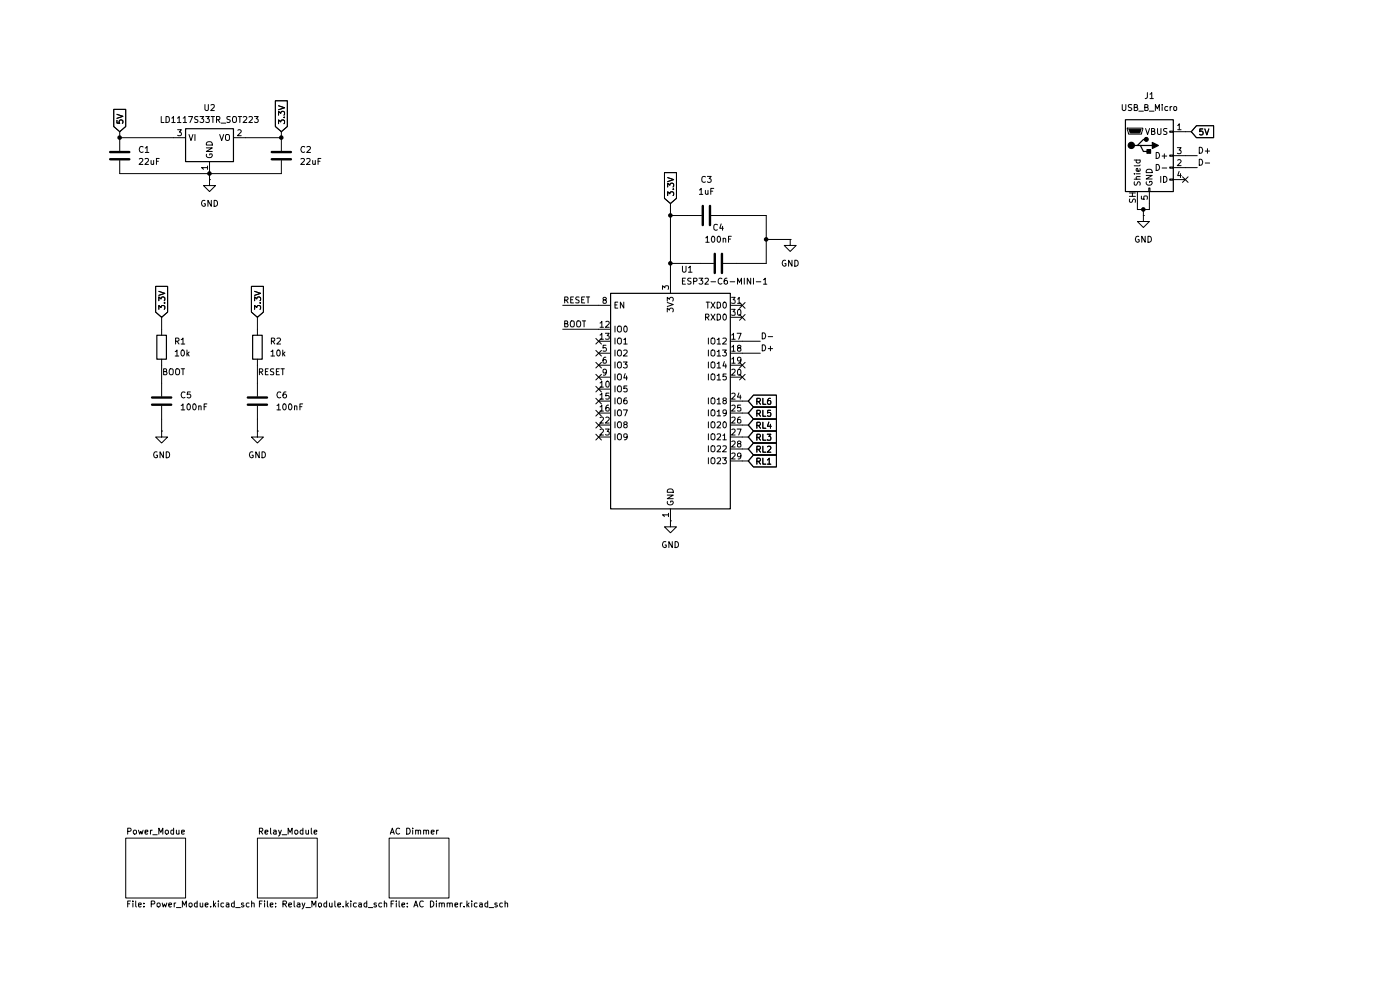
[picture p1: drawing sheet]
(kicad_sch
 (version 20260306)
 (generator "eeschema")
 (generator_version "10.0")
 (paper "A4")
 (title_block
  (title "Home-Automation")
  (date "2026-10-18")
  (rev "V.1.0")
  (company "Urja Core Systems Pvt Ltd")
  (comment 1 "Ketan Patil"))
 (lib_symbols
  (symbol "Connector:USB_B_Micro"
   (pin_names
    (offset 1.016)) (exclude_from_sim no) (in_bom yes) (on_board yes)
   (in_pos_files yes)
   (duplicate_pin_numbers_are_jumpers no)
   (property "Reference" "J" (at -5.08 11.43 0) (show_name no) (do_not_autoplace no) (effects (font (size 1.27 1.27)) (justify left)))
   (property "Value" "USB_B_Micro" (at -5.08 8.89 0) (show_name no) (do_not_autoplace no) (effects (font (size 1.27 1.27)) (justify left)))
   (property "Footprint" "" (at 3.81 -1.27 0) (show_name no) (do_not_autoplace no) (hide yes) (effects (font (size 1.27 1.27))))
   (property "Datasheet" "" (at 3.81 -1.27 0) (show_name no) (do_not_autoplace no) (hide yes) (effects (font (size 1.27 1.27))))
   (property "Description" "USB Micro Type B connector" (at 0 0 0) (show_name no) (do_not_autoplace no) (hide yes) (effects (font (size 1.27 1.27))))
   (symbol "USB_B_Micro_0_1"
    (rectangle (start -5.08 -7.62) (end 5.08 7.62) (stroke (width 0.254) (type default)) (fill (type background)))
    (polyline (pts (xy -4.699 5.842) (xy -4.699 5.588) (xy -4.445 4.826) (xy -4.445 4.572) (xy -1.651 4.572) (xy -1.651 4.826) (xy -1.397 5.588) (xy -1.397 5.842) (xy -4.699 5.842)) (stroke (width 0) (type default)) (fill (type none)))
    (polyline (pts (xy -4.318 5.588) (xy -1.778 5.588) (xy -2.032 4.826) (xy -4.064 4.826) (xy -4.318 5.588)) (stroke (width 0) (type default)) (fill (type outline)))
    (circle (center -3.81 2.159) (radius 0.635) (stroke (width 0.254) (type default)) (fill (type outline)))
    (polyline (pts (xy -3.175 2.159) (xy -2.54 2.159) (xy -1.27 3.429) (xy -0.635 3.429)) (stroke (width 0.254) (type default)) (fill (type none)))
    (polyline (pts (xy -2.54 2.159) (xy -1.905 2.159) (xy -1.27 0.889) (xy 0 0.889)) (stroke (width 0.254) (type default)) (fill (type none)))
    (polyline (pts (xy -1.905 2.159) (xy 0.635 2.159)) (stroke (width 0.254) (type default)) (fill (type none)))
    (circle (center -0.635 3.429) (radius 0.381) (stroke (width 0.254) (type default)) (fill (type outline)))
    (rectangle (start -0.127 -7.62) (end 0.127 -6.858) (stroke (width 0) (type default)) (fill (type none)))
    (rectangle (start 0.254 1.27) (end -0.508 0.508) (stroke (width 0.254) (type default)) (fill (type outline)))
    (polyline (pts (xy 0.635 2.794) (xy 0.635 1.524) (xy 1.905 2.159) (xy 0.635 2.794)) (stroke (width 0.254) (type default)) (fill (type outline)))
    (rectangle (start 5.08 4.953) (end 4.318 5.207) (stroke (width 0) (type default)) (fill (type none)))
    (rectangle (start 5.08 -0.127) (end 4.318 0.127) (stroke (width 0) (type default)) (fill (type none)))
    (rectangle (start 5.08 -2.667) (end 4.318 -2.413) (stroke (width 0) (type default)) (fill (type none)))
    (rectangle (start 5.08 -5.207) (end 4.318 -4.953) (stroke (width 0) (type default)) (fill (type none))))
   (symbol "USB_B_Micro_1_1"
    (pin power_out line (at 7.62 5.08 180) (length 2.54) (name "VBUS" (effects (font (size 1.27 1.27)))) (number "1" (effects (font (size 1.27 1.27)))))
    (pin bidirectional line (at 7.62 -2.54 180) (length 2.54) (name "D-" (effects (font (size 1.27 1.27)))) (number "2" (effects (font (size 1.27 1.27)))))
    (pin bidirectional line (at 7.62 0 180) (length 2.54) (name "D+" (effects (font (size 1.27 1.27)))) (number "3" (effects (font (size 1.27 1.27)))))
    (pin passive line (at 7.62 -5.08 180) (length 2.54) (name "ID" (effects (font (size 1.27 1.27)))) (number "4" (effects (font (size 1.27 1.27)))))
    (pin power_out line (at 0 -10.16 90) (length 2.54) (name "GND" (effects (font (size 1.27 1.27)))) (number "5" (effects (font (size 1.27 1.27)))))
    (pin passive line (at -2.54 -10.16 90) (length 2.54) (name "Shield" (effects (font (size 1.27 1.27)))) (number "SH" (effects (font (size 1.27 1.27))))))
   (embedded_fonts no))
  (symbol "Device:C"
   (pin_numbers (hide yes))
   (pin_names
    (offset 0.254)) (exclude_from_sim no) (in_bom yes) (on_board yes)
   (in_pos_files yes)
   (duplicate_pin_numbers_are_jumpers no)
   (property "Reference" "C" (at 0.635 2.54 0) (show_name no) (do_not_autoplace no) (effects (font (size 1.27 1.27)) (justify left)))
   (property "Value" "C" (at 0.635 -2.54 0) (show_name no) (do_not_autoplace no) (effects (font (size 1.27 1.27)) (justify left)))
   (property "Footprint" "" (at 0.9652 -3.81 0) (show_name no) (do_not_autoplace no) (hide yes) (effects (font (size 1.27 1.27))))
   (property "Datasheet" "" (at 0 0 0) (show_name no) (do_not_autoplace no) (hide yes) (effects (font (size 1.27 1.27))))
   (property "Description" "Unpolarized capacitor" (at 0 0 0) (show_name no) (do_not_autoplace no) (hide yes) (effects (font (size 1.27 1.27))))
   (symbol "C_0_1"
    (polyline (pts (xy -2.032 0.762) (xy 2.032 0.762)) (stroke (width 0.508) (type default)) (fill (type none)))
    (polyline (pts (xy -2.032 -0.762) (xy 2.032 -0.762)) (stroke (width 0.508) (type default)) (fill (type none))))
   (symbol "C_1_1"
    (pin passive line (at 0 3.81 270) (length 2.794) (name "" (effects (font (size 1.27 1.27)))) (number "1" (effects (font (size 1.27 1.27)))))
    (pin passive line (at 0 -3.81 90) (length 2.794) (name "" (effects (font (size 1.27 1.27)))) (number "2" (effects (font (size 1.27 1.27))))))
   (embedded_fonts no))
  (symbol "Device:R"
   (pin_numbers (hide yes))
   (pin_names
    (offset 0)) (exclude_from_sim no) (in_bom yes) (on_board yes)
   (in_pos_files yes)
   (duplicate_pin_numbers_are_jumpers no)
   (property "Reference" "R" (at 2.032 0 90) (show_name no) (do_not_autoplace no) (effects (font (size 1.27 1.27))))
   (property "Value" "R" (at 0 0 90) (show_name no) (do_not_autoplace no) (effects (font (size 1.27 1.27))))
   (property "Footprint" "" (at -1.778 0 90) (show_name no) (do_not_autoplace no) (hide yes) (effects (font (size 1.27 1.27))))
   (property "Datasheet" "" (at 0 0 0) (show_name no) (do_not_autoplace no) (hide yes) (effects (font (size 1.27 1.27))))
   (property "Description" "Resistor" (at 0 0 0) (show_name no) (do_not_autoplace no) (hide yes) (effects (font (size 1.27 1.27))))
   (symbol "R_0_1"
    (rectangle (start -1.016 -2.54) (end 1.016 2.54) (stroke (width 0.254) (type default)) (fill (type none))))
   (symbol "R_1_1"
    (pin passive line (at 0 3.81 270) (length 1.27) (name "" (effects (font (size 1.27 1.27)))) (number "1" (effects (font (size 1.27 1.27)))))
    (pin passive line (at 0 -3.81 90) (length 1.27) (name "" (effects (font (size 1.27 1.27)))) (number "2" (effects (font (size 1.27 1.27))))))
   (embedded_fonts no))
  (symbol "RF_Module:ESP32-C6-MINI-1" (exclude_from_sim no) (in_bom yes) (on_board yes)
   (in_pos_files yes)
   (duplicate_pin_numbers_are_jumpers no)
   (property "Reference" "U" (at -11.43 24.13 0) (show_name no) (do_not_autoplace no) (effects (font (size 1.27 1.27))))
   (property "Value" "ESP32-C6-MINI-1" (at 12.7 24.13 0) (show_name no) (do_not_autoplace no) (effects (font (size 1.27 1.27))))
   (property "Footprint" "RF_Module:ESP32-C6-MINI-1" (at 17.78 -25.4 0) (show_name no) (do_not_autoplace no) (hide yes) (effects (font (size 1.27 1.27))))
   (property "Datasheet" "https://www.espressif.com/sites/default/files/documentation/esp32-c6-mini-1_mini-1u_datasheet_en.pdf" (at 0 36.83 0) (show_name no) (do_not_autoplace no) (hide yes) (effects (font (size 1.27 1.27))))
   (property "Description" "RF Module, ESP32-C6 SoC, Wi-Fi 802.11b/g/n/ax, Bluetooth, BLE, Zigbee, Thread, 32-bit, 3.3V, SMD, onboard antenna" (at 0 39.37 0) (show_name no) (do_not_autoplace no) (hide yes) (effects (font (size 1.27 1.27))))
   (symbol "ESP32-C6-MINI-1_0_1"
    (rectangle (start -12.7 22.86) (end 12.7 -22.86) (stroke (width 0.254) (type default)) (fill (type background))))
   (symbol "ESP32-C6-MINI-1_1_1"
    (pin power_in line (at 0 -25.4 90) (length 2.54) (name "GND" (effects (font (size 1.27 1.27)))) (number "1" (effects (font (size 1.27 1.27)))))
    (pin passive line (at 0 -25.4 90) (length 2.54) (hide yes) (name "GND" (effects (font (size 1.27 1.27)))) (number "2" (effects (font (size 1.27 1.27)))))
    (pin power_in line (at 0 25.4 270) (length 2.54) (name "3V3" (effects (font (size 1.27 1.27)))) (number "3" (effects (font (size 1.27 1.27)))))
    (pin no_connect line (at 12.7 -15.24 180) (length 2.54) (hide yes) (name "NC" (effects (font (size 1.27 1.27)))) (number "4" (effects (font (size 1.27 1.27)))))
    (pin bidirectional line (at -15.24 10.16 0) (length 2.54) (name "IO2" (effects (font (size 1.27 1.27)))) (number "5" (effects (font (size 1.27 1.27)))))
    (pin bidirectional line (at -15.24 7.62 0) (length 2.54) (name "IO3" (effects (font (size 1.27 1.27)))) (number "6" (effects (font (size 1.27 1.27)))))
    (pin no_connect line (at 12.7 -17.78 180) (length 2.54) (hide yes) (name "NC" (effects (font (size 1.27 1.27)))) (number "7" (effects (font (size 1.27 1.27)))))
    (pin input line (at -15.24 20.32 0) (length 2.54) (name "EN" (effects (font (size 1.27 1.27)))) (number "8" (effects (font (size 1.27 1.27)))))
    (pin bidirectional line (at -15.24 5.08 0) (length 2.54) (name "IO4" (effects (font (size 1.27 1.27)))) (number "9" (effects (font (size 1.27 1.27)))))
    (pin bidirectional line (at -15.24 2.54 0) (length 2.54) (name "IO5" (effects (font (size 1.27 1.27)))) (number "10" (effects (font (size 1.27 1.27)))))
    (pin passive line (at 0 -25.4 90) (length 2.54) (hide yes) (name "GND" (effects (font (size 1.27 1.27)))) (number "11" (effects (font (size 1.27 1.27)))))
    (pin bidirectional line (at -15.24 15.24 0) (length 2.54) (name "IO0" (effects (font (size 1.27 1.27)))) (number "12" (effects (font (size 1.27 1.27)))))
    (pin bidirectional line (at -15.24 12.7 0) (length 2.54) (name "IO1" (effects (font (size 1.27 1.27)))) (number "13" (effects (font (size 1.27 1.27)))))
    (pin passive line (at 0 -25.4 90) (length 2.54) (hide yes) (name "GND" (effects (font (size 1.27 1.27)))) (number "14" (effects (font (size 1.27 1.27)))))
    (pin bidirectional line (at -15.24 0 0) (length 2.54) (name "IO6" (effects (font (size 1.27 1.27)))) (number "15" (effects (font (size 1.27 1.27)))))
    (pin bidirectional line (at -15.24 -2.54 0) (length 2.54) (name "IO7" (effects (font (size 1.27 1.27)))) (number "16" (effects (font (size 1.27 1.27)))))
    (pin bidirectional line (at 15.24 12.7 180) (length 2.54) (name "IO12" (effects (font (size 1.27 1.27)))) (number "17" (effects (font (size 1.27 1.27)))))
    (pin bidirectional line (at 15.24 10.16 180) (length 2.54) (name "IO13" (effects (font (size 1.27 1.27)))) (number "18" (effects (font (size 1.27 1.27)))))
    (pin bidirectional line (at 15.24 7.62 180) (length 2.54) (name "IO14" (effects (font (size 1.27 1.27)))) (number "19" (effects (font (size 1.27 1.27)))))
    (pin bidirectional line (at 15.24 5.08 180) (length 2.54) (name "IO15" (effects (font (size 1.27 1.27)))) (number "20" (effects (font (size 1.27 1.27)))))
    (pin no_connect line (at 12.7 -20.32 180) (length 2.54) (hide yes) (name "NC" (effects (font (size 1.27 1.27)))) (number "21" (effects (font (size 1.27 1.27)))))
    (pin bidirectional line (at -15.24 -5.08 0) (length 2.54) (name "IO8" (effects (font (size 1.27 1.27)))) (number "22" (effects (font (size 1.27 1.27)))))
    (pin bidirectional line (at -15.24 -7.62 0) (length 2.54) (name "IO9" (effects (font (size 1.27 1.27)))) (number "23" (effects (font (size 1.27 1.27)))))
    (pin bidirectional line (at 15.24 0 180) (length 2.54) (name "IO18" (effects (font (size 1.27 1.27)))) (number "24" (effects (font (size 1.27 1.27)))))
    (pin bidirectional line (at 15.24 -2.54 180) (length 2.54) (name "IO19" (effects (font (size 1.27 1.27)))) (number "25" (effects (font (size 1.27 1.27)))))
    (pin bidirectional line (at 15.24 -5.08 180) (length 2.54) (name "IO20" (effects (font (size 1.27 1.27)))) (number "26" (effects (font (size 1.27 1.27)))))
    (pin bidirectional line (at 15.24 -7.62 180) (length 2.54) (name "IO21" (effects (font (size 1.27 1.27)))) (number "27" (effects (font (size 1.27 1.27)))))
    (pin bidirectional line (at 15.24 -10.16 180) (length 2.54) (name "IO22" (effects (font (size 1.27 1.27)))) (number "28" (effects (font (size 1.27 1.27)))))
    (pin bidirectional line (at 15.24 -12.7 180) (length 2.54) (name "IO23" (effects (font (size 1.27 1.27)))) (number "29" (effects (font (size 1.27 1.27)))))
    (pin bidirectional line (at 15.24 17.78 180) (length 2.54) (name "RXD0" (effects (font (size 1.27 1.27)))) (number "30" (effects (font (size 1.27 1.27)))))
    (pin bidirectional line (at 15.24 20.32 180) (length 2.54) (name "TXD0" (effects (font (size 1.27 1.27)))) (number "31" (effects (font (size 1.27 1.27)))))
    (pin no_connect line (at -12.7 -12.7 0) (length 2.54) (hide yes) (name "NC" (effects (font (size 1.27 1.27)))) (number "32" (effects (font (size 1.27 1.27)))))
    (pin no_connect line (at -12.7 -15.24 0) (length 2.54) (hide yes) (name "NC" (effects (font (size 1.27 1.27)))) (number "33" (effects (font (size 1.27 1.27)))))
    (pin no_connect line (at -12.7 -17.78 0) (length 2.54) (hide yes) (name "NC" (effects (font (size 1.27 1.27)))) (number "34" (effects (font (size 1.27 1.27)))))
    (pin no_connect line (at -12.7 -20.32 0) (length 2.54) (hide yes) (name "NC" (effects (font (size 1.27 1.27)))) (number "35" (effects (font (size 1.27 1.27)))))
    (pin passive line (at 0 -25.4 90) (length 2.54) (hide yes) (name "GND" (effects (font (size 1.27 1.27)))) (number "36" (effects (font (size 1.27 1.27)))))
    (pin passive line (at 0 -25.4 90) (length 2.54) (hide yes) (name "GND" (effects (font (size 1.27 1.27)))) (number "37" (effects (font (size 1.27 1.27)))))
    (pin passive line (at 0 -25.4 90) (length 2.54) (hide yes) (name "GND" (effects (font (size 1.27 1.27)))) (number "38" (effects (font (size 1.27 1.27)))))
    (pin passive line (at 0 -25.4 90) (length 2.54) (hide yes) (name "GND" (effects (font (size 1.27 1.27)))) (number "39" (effects (font (size 1.27 1.27)))))
    (pin passive line (at 0 -25.4 90) (length 2.54) (hide yes) (name "GND" (effects (font (size 1.27 1.27)))) (number "40" (effects (font (size 1.27 1.27)))))
    (pin passive line (at 0 -25.4 90) (length 2.54) (hide yes) (name "GND" (effects (font (size 1.27 1.27)))) (number "41" (effects (font (size 1.27 1.27)))))
    (pin passive line (at 0 -25.4 90) (length 2.54) (hide yes) (name "GND" (effects (font (size 1.27 1.27)))) (number "42" (effects (font (size 1.27 1.27)))))
    (pin passive line (at 0 -25.4 90) (length 2.54) (hide yes) (name "GND" (effects (font (size 1.27 1.27)))) (number "43" (effects (font (size 1.27 1.27)))))
    (pin passive line (at 0 -25.4 90) (length 2.54) (hide yes) (name "GND" (effects (font (size 1.27 1.27)))) (number "44" (effects (font (size 1.27 1.27)))))
    (pin passive line (at 0 -25.4 90) (length 2.54) (hide yes) (name "GND" (effects (font (size 1.27 1.27)))) (number "45" (effects (font (size 1.27 1.27)))))
    (pin passive line (at 0 -25.4 90) (length 2.54) (hide yes) (name "GND" (effects (font (size 1.27 1.27)))) (number "46" (effects (font (size 1.27 1.27)))))
    (pin passive line (at 0 -25.4 90) (length 2.54) (hide yes) (name "GND" (effects (font (size 1.27 1.27)))) (number "47" (effects (font (size 1.27 1.27)))))
    (pin passive line (at 0 -25.4 90) (length 2.54) (hide yes) (name "GND" (effects (font (size 1.27 1.27)))) (number "48" (effects (font (size 1.27 1.27)))))
    (pin passive line (at 0 -25.4 90) (length 2.54) (hide yes) (name "GND" (effects (font (size 1.27 1.27)))) (number "49" (effects (font (size 1.27 1.27)))))
    (pin passive line (at 0 -25.4 90) (length 2.54) (hide yes) (name "GND" (effects (font (size 1.27 1.27)))) (number "50" (effects (font (size 1.27 1.27)))))
    (pin passive line (at 0 -25.4 90) (length 2.54) (hide yes) (name "GND" (effects (font (size 1.27 1.27)))) (number "51" (effects (font (size 1.27 1.27)))))
    (pin passive line (at 0 -25.4 90) (length 2.54) (hide yes) (name "GND" (effects (font (size 1.27 1.27)))) (number "52" (effects (font (size 1.27 1.27)))))
    (pin passive line (at 0 -25.4 90) (length 2.54) (hide yes) (name "GND" (effects (font (size 1.27 1.27)))) (number "53" (effects (font (size 1.27 1.27))))))
   (embedded_fonts no))
  (symbol "Regulator_Linear:LD1117S33TR_SOT223" (exclude_from_sim no) (in_bom yes) (on_board yes)
   (in_pos_files yes)
   (duplicate_pin_numbers_are_jumpers no)
   (property "Reference" "U" (at -3.81 3.175 0) (show_name no) (do_not_autoplace no) (effects (font (size 1.27 1.27))))
   (property "Value" "LD1117S33TR_SOT223" (at 0 3.175 0) (show_name no) (do_not_autoplace no) (effects (font (size 1.27 1.27)) (justify left)))
   (property "Footprint" "Package_TO_SOT_SMD:SOT-223-3_TabPin2" (at 0 5.08 0) (show_name no) (do_not_autoplace no) (hide yes) (effects (font (size 1.27 1.27))))
   (property "Datasheet" "http://www.st.com/st-web-ui/static/active/en/resource/technical/document/datasheet/CD00000544.pdf" (at 2.54 -6.35 0) (show_name no) (do_not_autoplace no) (hide yes) (effects (font (size 1.27 1.27))))
   (property "Description" "800mA Fixed Low Drop Positive Voltage Regulator, Fixed Output 3.3V, SOT-223" (at 0 0 0) (show_name no) (do_not_autoplace no) (hide yes) (effects (font (size 1.27 1.27))))
   (symbol "LD1117S33TR_SOT223_0_1"
    (rectangle (start -5.08 -5.08) (end 5.08 1.905) (stroke (width 0.254) (type default)) (fill (type background))))
   (symbol "LD1117S33TR_SOT223_1_1"
    (pin power_in line (at 0 -7.62 90) (length 2.54) (name "GND" (effects (font (size 1.27 1.27)))) (number "1" (effects (font (size 1.27 1.27)))))
    (pin power_out line (at 7.62 0 180) (length 2.54) (name "VO" (effects (font (size 1.27 1.27)))) (number "2" (effects (font (size 1.27 1.27)))))
    (pin power_in line (at -7.62 0 0) (length 2.54) (name "VI" (effects (font (size 1.27 1.27)))) (number "3" (effects (font (size 1.27 1.27))))))
   (embedded_fonts no))
  (symbol "power:GND"
   (power global)
   (pin_numbers (hide yes))
   (pin_names
    (offset 0) (hide yes)) (exclude_from_sim no) (in_bom yes) (on_board yes)
   (in_pos_files yes)
   (duplicate_pin_numbers_are_jumpers no)
   (property "Reference" "#PWR" (at 0 -6.35 0) (show_name no) (do_not_autoplace no) (hide yes) (effects (font (size 1.27 1.27))))
   (property "Value" "GND" (at 0 -3.81 0) (show_name no) (do_not_autoplace no) (effects (font (size 1.27 1.27))))
   (property "Footprint" "" (at 0 0 0) (show_name no) (do_not_autoplace no) (hide yes) (effects (font (size 1.27 1.27))))
   (property "Datasheet" "" (at 0 0 0) (show_name no) (do_not_autoplace no) (hide yes) (effects (font (size 1.27 1.27))))
   (property "Description" "Power symbol creates a global label with name \"GND\" , ground" (at 0 0 0) (show_name no) (do_not_autoplace no) (hide yes) (effects (font (size 1.27 1.27))))
   (symbol "GND_0_1"
    (polyline (pts (xy 0 0) (xy 0 -1.27) (xy 1.27 -1.27) (xy 0 -2.54) (xy -1.27 -1.27) (xy 0 -1.27)) (stroke (width 0) (type default)) (fill (type none))))
   (symbol "GND_1_1"
    (pin power_in line (at 0 0 270) (length 0) (name "" (effects (font (size 1.27 1.27)))) (number "1" (effects (font (size 1.27 1.27))))))
   (embedded_fonts no)))
 (junction
  (at 162.56 50.8)
  (diameter 0)
  (color 0 0 0 0))
 (junction
  (at 242.57 44.45)
  (diameter 0)
  (color 0 0 0 0))
 (junction
  (at 44.45 36.83)
  (diameter 0)
  (color 0 0 0 0))
 (junction
  (at 142.24 55.88)
  (diameter 0)
  (color 0 0 0 0))
 (junction
  (at 142.24 45.72)
  (diameter 0)
  (color 0 0 0 0))
 (junction
  (at 25.4 29.21)
  (diameter 0)
  (color 0 0 0 0))
 (junction
  (at 59.69 29.21)
  (diameter 0)
  (color 0 0 0 0))
 (no_connect
  (at 127 92.71))
 (no_connect
  (at 127 72.39))
 (no_connect
  (at 127 85.09))
 (no_connect
  (at 127 82.55))
 (no_connect
  (at 251.46 38.1))
 (no_connect
  (at 157.48 77.47))
 (no_connect
  (at 127 74.93))
 (no_connect
  (at 127 80.01))
 (no_connect
  (at 127 90.17))
 (no_connect
  (at 157.48 80.01))
 (no_connect
  (at 157.48 67.31))
 (no_connect
  (at 127 87.63))
 (no_connect
  (at 157.48 64.77))
 (no_connect
  (at 127 77.47))
 (wire
  (pts (xy 162.56 50.8) (xy 162.56 55.88))
  (stroke (width 0) (type default)))
 (wire
  (pts (xy 242.57 44.45) (xy 243.84 44.45))
  (stroke (width 0) (type default)))
 (wire
  (pts (xy 54.61 67.31) (xy 54.61 69.85))
  (stroke (width 0) (type default)))
 (wire
  (pts (xy 162.56 45.72) (xy 162.56 50.8))
  (stroke (width 0) (type default)))
 (wire
  (pts (xy 157.48 85.09) (xy 158.75 85.09))
  (stroke (width 0) (type default)))
 (wire
  (pts (xy 34.29 88.9) (xy 34.29 91.44))
  (stroke (width 0) (type default)))
 (wire
  (pts (xy 25.4 36.83) (xy 44.45 36.83))
  (stroke (width 0) (type default)))
 (wire
  (pts (xy 241.3 43.18) (xy 241.3 44.45))
  (stroke (width 0) (type default)))
 (wire
  (pts (xy 142.24 45.72) (xy 142.24 55.88))
  (stroke (width 0) (type default)))
 (wire
  (pts (xy 157.48 95.25) (xy 158.75 95.25))
  (stroke (width 0) (type default)))
 (wire
  (pts (xy 59.69 27.94) (xy 59.69 29.21))
  (stroke (width 0) (type default)))
 (wire
  (pts (xy 157.48 72.39) (xy 161.29 72.39))
  (stroke (width 0) (type default)))
 (wire
  (pts (xy 52.07 29.21) (xy 59.69 29.21))
  (stroke (width 0) (type default)))
 (wire
  (pts (xy 157.48 74.93) (xy 161.29 74.93))
  (stroke (width 0) (type default)))
 (wire
  (pts (xy 156.21 55.88) (xy 162.56 55.88))
  (stroke (width 0) (type default)))
 (wire
  (pts (xy 242.57 44.45) (xy 242.57 45.72))
  (stroke (width 0) (type default)))
 (wire
  (pts (xy 142.24 45.72) (xy 146.05 45.72))
  (stroke (width 0) (type default)))
 (wire
  (pts (xy 251.46 27.94) (xy 252.73 27.94))
  (stroke (width 0) (type default)))
 (wire
  (pts (xy 157.48 97.79) (xy 158.75 97.79))
  (stroke (width 0) (type default)))
 (wire
  (pts (xy 142.24 43.18) (xy 142.24 45.72))
  (stroke (width 0) (type default)))
 (wire
  (pts (xy 153.67 45.72) (xy 162.56 45.72))
  (stroke (width 0) (type default)))
 (wire
  (pts (xy 157.48 90.17) (xy 158.75 90.17))
  (stroke (width 0) (type default)))
 (wire
  (pts (xy 157.48 87.63) (xy 158.75 87.63))
  (stroke (width 0) (type default)))
 (wire
  (pts (xy 251.46 33.02) (xy 254 33.02))
  (stroke (width 0) (type default)))
 (wire
  (pts (xy 142.24 55.88) (xy 148.59 55.88))
  (stroke (width 0) (type default)))
 (wire
  (pts (xy 54.61 88.9) (xy 54.61 91.44))
  (stroke (width 0) (type default)))
 (wire
  (pts (xy 34.29 77.47) (xy 34.29 81.28))
  (stroke (width 0) (type default)))
 (wire
  (pts (xy 157.48 92.71) (xy 158.75 92.71))
  (stroke (width 0) (type default)))
 (wire
  (pts (xy 25.4 29.21) (xy 36.83 29.21))
  (stroke (width 0) (type default)))
 (wire
  (pts (xy 243.84 44.45) (xy 243.84 43.18))
  (stroke (width 0) (type default)))
 (wire
  (pts (xy 119.38 64.77) (xy 127 64.77))
  (stroke (width 0) (type default)))
 (wire
  (pts (xy 251.46 35.56) (xy 254 35.56))
  (stroke (width 0) (type default)))
 (wire
  (pts (xy 142.24 55.88) (xy 142.24 59.69))
  (stroke (width 0) (type default)))
 (wire
  (pts (xy 34.29 67.31) (xy 34.29 69.85))
  (stroke (width 0) (type default)))
 (wire
  (pts (xy 44.45 36.83) (xy 59.69 36.83))
  (stroke (width 0) (type default)))
 (wire
  (pts (xy 25.4 27.94) (xy 25.4 29.21))
  (stroke (width 0) (type default)))
 (wire
  (pts (xy 241.3 44.45) (xy 242.57 44.45))
  (stroke (width 0) (type default)))
 (wire
  (pts (xy 54.61 77.47) (xy 54.61 81.28))
  (stroke (width 0) (type default)))
 (wire
  (pts (xy 44.45 36.83) (xy 44.45 38.1))
  (stroke (width 0) (type default)))
 (wire
  (pts (xy 162.56 50.8) (xy 167.64 50.8))
  (stroke (width 0) (type default)))
 (wire
  (pts (xy 119.38 69.85) (xy 127 69.85))
  (stroke (width 0) (type default)))
 (label "RESET"
  (at 119.38 64.77 0)
  (effects (font (size 1.27 1.27)) (justify left bottom)))
 (label "D+"
  (at 254 33.02 0)
  (effects (font (size 1.27 1.27)) (justify left bottom)))
 (label "BOOT"
  (at 34.29 80.01 0)
  (effects (font (size 1.27 1.27)) (justify left bottom)))
 (label "D-"
  (at 161.29 72.39 0)
  (effects (font (size 1.27 1.27)) (justify left bottom)))
 (label "RESET"
  (at 54.61 80.01 0)
  (effects (font (size 1.27 1.27)) (justify left bottom)))
 (label "D+"
  (at 161.29 74.93 0)
  (effects (font (size 1.27 1.27)) (justify left bottom)))
 (label "BOOT"
  (at 119.38 69.85 0)
  (effects (font (size 1.27 1.27)) (justify left bottom)))
 (label "D-"
  (at 254 35.56 0)
  (effects (font (size 1.27 1.27)) (justify left bottom)))
 (global_label "RL6"
  (shape input)
  (at 158.75 85.09 0)
  (fields_autoplaced yes)
  (effects (font (size 1.27 1.27)) (justify left))
  (property "Intersheetrefs" "${INTERSHEET_REFS}" (at 165.2428 85.09 0) (hide yes) (show_name no) (do_not_autoplace no) (effects (font (size 1.27 1.27)) (justify left))))
 (global_label "RL3"
  (shape input)
  (at 158.75 92.71 0)
  (fields_autoplaced yes)
  (effects (font (size 1.27 1.27)) (justify left))
  (property "Intersheetrefs" "${INTERSHEET_REFS}" (at 165.2428 92.71 0) (hide yes) (show_name no) (do_not_autoplace no) (effects (font (size 1.27 1.27)) (justify left))))
 (global_label "3.3V"
  (shape input)
  (at 142.24 43.18 90)
  (fields_autoplaced yes)
  (effects (font (size 1.27 1.27)) (justify left))
  (property "Intersheetrefs" "${INTERSHEET_REFS}" (at 142.24 36.0824 90) (hide yes) (show_name no) (do_not_autoplace no) (effects (font (size 1.27 1.27)) (justify left))))
 (global_label "RL5"
  (shape input)
  (at 158.75 87.63 0)
  (fields_autoplaced yes)
  (effects (font (size 1.27 1.27)) (justify left))
  (property "Intersheetrefs" "${INTERSHEET_REFS}" (at 165.2428 87.63 0) (hide yes) (show_name no) (do_not_autoplace no) (effects (font (size 1.27 1.27)) (justify left))))
 (global_label "3.3V"
  (shape input)
  (at 34.29 67.31 90)
  (fields_autoplaced yes)
  (effects (font (size 1.27 1.27)) (justify left))
  (property "Intersheetrefs" "${INTERSHEET_REFS}" (at 34.29 60.2124 90) (hide yes) (show_name no) (do_not_autoplace no) (effects (font (size 1.27 1.27)) (justify left))))
 (global_label "RL1"
  (shape input)
  (at 158.75 97.79 0)
  (fields_autoplaced yes)
  (effects (font (size 1.27 1.27)) (justify left))
  (property "Intersheetrefs" "${INTERSHEET_REFS}" (at 165.2428 97.79 0) (hide yes) (show_name no) (do_not_autoplace no) (effects (font (size 1.27 1.27)) (justify left))))
 (global_label "5V"
  (shape input)
  (at 25.4 27.94 90)
  (fields_autoplaced yes)
  (effects (font (size 1.27 1.27)) (justify left))
  (property "Intersheetrefs" "${INTERSHEET_REFS}" (at 25.4 22.6567 90) (hide yes) (show_name no) (do_not_autoplace no) (effects (font (size 1.27 1.27)) (justify left))))
 (global_label "RL2"
  (shape input)
  (at 158.75 95.25 0)
  (fields_autoplaced yes)
  (effects (font (size 1.27 1.27)) (justify left))
  (property "Intersheetrefs" "${INTERSHEET_REFS}" (at 165.2428 95.25 0) (hide yes) (show_name no) (do_not_autoplace no) (effects (font (size 1.27 1.27)) (justify left))))
 (global_label "3.3V"
  (shape input)
  (at 59.69 27.94 90)
  (fields_autoplaced yes)
  (effects (font (size 1.27 1.27)) (justify left))
  (property "Intersheetrefs" "${INTERSHEET_REFS}" (at 59.69 20.8424 90) (hide yes) (show_name no) (do_not_autoplace no) (effects (font (size 1.27 1.27)) (justify left))))
 (global_label "RL4"
  (shape input)
  (at 158.75 90.17 0)
  (fields_autoplaced yes)
  (effects (font (size 1.27 1.27)) (justify left))
  (property "Intersheetrefs" "${INTERSHEET_REFS}" (at 165.2428 90.17 0) (hide yes) (show_name no) (do_not_autoplace no) (effects (font (size 1.27 1.27)) (justify left))))
 (global_label "3.3V"
  (shape input)
  (at 54.61 67.31 90)
  (fields_autoplaced yes)
  (effects (font (size 1.27 1.27)) (justify left))
  (property "Intersheetrefs" "${INTERSHEET_REFS}" (at 54.61 60.2124 90) (hide yes) (show_name no) (do_not_autoplace no) (effects (font (size 1.27 1.27)) (justify left))))
 (global_label "5V"
  (shape input)
  (at 252.73 27.94 0)
  (fields_autoplaced yes)
  (effects (font (size 1.27 1.27)) (justify left))
  (property "Intersheetrefs" "${INTERSHEET_REFS}" (at 258.0133 27.94 0) (hide yes) (show_name no) (do_not_autoplace no) (effects (font (size 1.27 1.27)) (justify left))))
 (symbol
  (lib_id "RF_Module:ESP32-C6-MINI-1")
  (at 142.24 85.09 0)
  (unit 1)
  (body_style 1)
  (exclude_from_sim no)
  (in_bom yes)
  (on_board yes)
  (in_pos_files yes)
  (dnp no)
  (fields_autoplaced yes)
  (property "Reference" "U1" (at 144.3833 57.15 0) (show_name no) (do_not_autoplace no) (effects (font (size 1.27 1.27)) (justify left)))
  (property "Value" "ESP32-C6-MINI-1" (at 144.3833 59.69 0) (show_name no) (do_not_autoplace no) (effects (font (size 1.27 1.27)) (justify left)))
  (property "Footprint" "RF_Module:ESP32-C6-MINI-1" (at 160.02 110.49 0) (hide yes) (show_name no) (do_not_autoplace no) (effects (font (size 1.27 1.27))))
  (property "Datasheet" "https://www.espressif.com/sites/default/files/documentation/esp32-c6-mini-1_mini-1u_datasheet_en.pdf" (at 142.24 48.26 0) (hide yes) (show_name no) (do_not_autoplace no) (effects (font (size 1.27 1.27))))
  (property "Description" "RF Module, ESP32-C6 SoC, Wi-Fi 802.11b/g/n/ax, Bluetooth, BLE, Zigbee, Thread, 32-bit, 3.3V, SMD, onboard antenna" (at 142.24 45.72 0) (hide yes) (show_name no) (do_not_autoplace no) (effects (font (size 1.27 1.27))))
  (pin "4")
  (pin "11")
  (pin "3")
  (pin "12")
  (pin "9")
  (pin "32")
  (pin "6")
  (pin "19")
  (pin "21")
  (pin "15")
  (pin "14")
  (pin "13")
  (pin "2")
  (pin "23")
  (pin "28")
  (pin "31")
  (pin "18")
  (pin "24")
  (pin "1")
  (pin "5")
  (pin "8")
  (pin "17")
  (pin "22")
  (pin "25")
  (pin "7")
  (pin "26")
  (pin "20")
  (pin "16")
  (pin "29")
  (pin "10")
  (pin "30")
  (pin "27")
  (pin "48")
  (pin "35")
  (pin "37")
  (pin "47")
  (pin "41")
  (pin "49")
  (pin "52")
  (pin "40")
  (pin "33")
  (pin "42")
  (pin "45")
  (pin "43")
  (pin "53")
  (pin "36")
  (pin "51")
  (pin "39")
  (pin "50")
  (pin "46")
  (pin "34")
  (pin "38")
  (pin "44"))
 (symbol
  (lib_id "power:GND")
  (at 44.45 38.1 0)
  (unit 1)
  (body_style 1)
  (exclude_from_sim no)
  (in_bom yes)
  (on_board yes)
  (in_pos_files yes)
  (dnp no)
  (fields_autoplaced yes)
  (property "Reference" "#PWR01" (at 44.45 44.45 0) (hide yes) (show_name no) (do_not_autoplace no) (effects (font (size 1.27 1.27))))
  (property "Value" "GND" (at 44.45 43.18 0) (show_name no) (do_not_autoplace no) (effects (font (size 1.27 1.27))))
  (property "Footprint" "" (at 44.45 38.1 0) (hide yes) (show_name no) (do_not_autoplace no) (effects (font (size 1.27 1.27))))
  (property "Datasheet" "" (at 44.45 38.1 0) (hide yes) (show_name no) (do_not_autoplace no) (effects (font (size 1.27 1.27))))
  (property "Description" "Power symbol creates a global label with name \"GND\" , ground" (at 44.45 38.1 0) (hide yes) (show_name no) (do_not_autoplace no) (effects (font (size 1.27 1.27))))
  (pin "1"))
 (symbol
  (lib_id "Device:C")
  (at 149.86 45.72 90)
  (unit 1)
  (body_style 1)
  (exclude_from_sim no)
  (in_bom yes)
  (on_board yes)
  (in_pos_files yes)
  (dnp no)
  (fields_autoplaced yes)
  (property "Reference" "C3" (at 149.86 38.1 90) (show_name no) (do_not_autoplace no) (effects (font (size 1.27 1.27))))
  (property "Value" "1uF" (at 149.86 40.64 90) (show_name no) (do_not_autoplace no) (effects (font (size 1.27 1.27))))
  (property "Footprint" "Capacitor_SMD:C_0603_1608Metric" (at 153.67 44.7548 0) (hide yes) (show_name no) (do_not_autoplace no) (effects (font (size 1.27 1.27))))
  (property "Datasheet" "" (at 149.86 45.72 0) (hide yes) (show_name no) (do_not_autoplace no) (effects (font (size 1.27 1.27))))
  (property "Description" "Unpolarized capacitor" (at 149.86 45.72 0) (hide yes) (show_name no) (do_not_autoplace no) (effects (font (size 1.27 1.27))))
  (pin "1")
  (pin "2"))
 (symbol
  (lib_id "power:GND")
  (at 142.24 110.49 0)
  (unit 1)
  (body_style 1)
  (exclude_from_sim no)
  (in_bom yes)
  (on_board yes)
  (in_pos_files yes)
  (dnp no)
  (fields_autoplaced yes)
  (property "Reference" "#PWR03" (at 142.24 116.84 0) (hide yes) (show_name no) (do_not_autoplace no) (effects (font (size 1.27 1.27))))
  (property "Value" "GND" (at 142.24 115.57 0) (show_name no) (do_not_autoplace no) (effects (font (size 1.27 1.27))))
  (property "Footprint" "" (at 142.24 110.49 0) (hide yes) (show_name no) (do_not_autoplace no) (effects (font (size 1.27 1.27))))
  (property "Datasheet" "" (at 142.24 110.49 0) (hide yes) (show_name no) (do_not_autoplace no) (effects (font (size 1.27 1.27))))
  (property "Description" "Power symbol creates a global label with name \"GND\" , ground" (at 142.24 110.49 0) (hide yes) (show_name no) (do_not_autoplace no) (effects (font (size 1.27 1.27))))
  (pin "1"))
 (symbol
  (lib_id "power:GND")
  (at 54.61 91.44 0)
  (unit 1)
  (body_style 1)
  (exclude_from_sim no)
  (in_bom yes)
  (on_board yes)
  (in_pos_files yes)
  (dnp no)
  (fields_autoplaced yes)
  (property "Reference" "#PWR05" (at 54.61 97.79 0) (hide yes) (show_name no) (do_not_autoplace no) (effects (font (size 1.27 1.27))))
  (property "Value" "GND" (at 54.61 96.52 0) (show_name no) (do_not_autoplace no) (effects (font (size 1.27 1.27))))
  (property "Footprint" "" (at 54.61 91.44 0) (hide yes) (show_name no) (do_not_autoplace no) (effects (font (size 1.27 1.27))))
  (property "Datasheet" "" (at 54.61 91.44 0) (hide yes) (show_name no) (do_not_autoplace no) (effects (font (size 1.27 1.27))))
  (property "Description" "Power symbol creates a global label with name \"GND\" , ground" (at 54.61 91.44 0) (hide yes) (show_name no) (do_not_autoplace no) (effects (font (size 1.27 1.27))))
  (pin "1"))
 (symbol
  (lib_id "Device:R")
  (at 54.61 73.66 0)
  (unit 1)
  (body_style 1)
  (exclude_from_sim no)
  (in_bom yes)
  (on_board yes)
  (in_pos_files yes)
  (dnp no)
  (fields_autoplaced yes)
  (property "Reference" "R2" (at 57.15 72.3899 0) (show_name no) (do_not_autoplace no) (effects (font (size 1.27 1.27)) (justify left)))
  (property "Value" "10k" (at 57.15 74.9299 0) (show_name no) (do_not_autoplace no) (effects (font (size 1.27 1.27)) (justify left)))
  (property "Footprint" "Resistor_SMD:R_0603_1608Metric" (at 52.832 73.66 90) (hide yes) (show_name no) (do_not_autoplace no) (effects (font (size 1.27 1.27))))
  (property "Datasheet" "" (at 54.61 73.66 0) (hide yes) (show_name no) (do_not_autoplace no) (effects (font (size 1.27 1.27))))
  (property "Description" "Resistor" (at 54.61 73.66 0) (hide yes) (show_name no) (do_not_autoplace no) (effects (font (size 1.27 1.27))))
  (pin "2")
  (pin "1"))
 (symbol
  (lib_id "Device:C")
  (at 25.4 33.02 0)
  (unit 1)
  (body_style 1)
  (exclude_from_sim no)
  (in_bom yes)
  (on_board yes)
  (in_pos_files yes)
  (dnp no)
  (fields_autoplaced yes)
  (property "Reference" "C1" (at 29.21 31.7499 0) (show_name no) (do_not_autoplace no) (effects (font (size 1.27 1.27)) (justify left)))
  (property "Value" "22uF" (at 29.21 34.2899 0) (show_name no) (do_not_autoplace no) (effects (font (size 1.27 1.27)) (justify left)))
  (property "Footprint" "Capacitor_SMD:C_0603_1608Metric" (at 26.3652 36.83 0) (hide yes) (show_name no) (do_not_autoplace no) (effects (font (size 1.27 1.27))))
  (property "Datasheet" "" (at 25.4 33.02 0) (hide yes) (show_name no) (do_not_autoplace no) (effects (font (size 1.27 1.27))))
  (property "Description" "Unpolarized capacitor" (at 25.4 33.02 0) (hide yes) (show_name no) (do_not_autoplace no) (effects (font (size 1.27 1.27))))
  (pin "2")
  (pin "1"))
 (symbol
  (lib_id "Regulator_Linear:LD1117S33TR_SOT223")
  (at 44.45 29.21 0)
  (unit 1)
  (body_style 1)
  (exclude_from_sim no)
  (in_bom yes)
  (on_board yes)
  (in_pos_files yes)
  (dnp no)
  (fields_autoplaced yes)
  (property "Reference" "U2" (at 44.45 22.86 0) (show_name no) (do_not_autoplace no) (effects (font (size 1.27 1.27))))
  (property "Value" "LD1117S33TR_SOT223" (at 44.45 25.4 0) (show_name no) (do_not_autoplace no) (effects (font (size 1.27 1.27))))
  (property "Footprint" "Package_TO_SOT_SMD:SOT-223-3_TabPin2" (at 44.45 24.13 0) (hide yes) (show_name no) (do_not_autoplace no) (effects (font (size 1.27 1.27))))
  (property "Datasheet" "http://www.st.com/st-web-ui/static/active/en/resource/technical/document/datasheet/CD00000544.pdf" (at 46.99 35.56 0) (hide yes) (show_name no) (do_not_autoplace no) (effects (font (size 1.27 1.27))))
  (property "Description" "800mA Fixed Low Drop Positive Voltage Regulator, Fixed Output 3.3V, SOT-223" (at 44.45 29.21 0) (hide yes) (show_name no) (do_not_autoplace no) (effects (font (size 1.27 1.27))))
  (pin "1")
  (pin "2")
  (pin "3"))
 (symbol
  (lib_id "Connector:USB_B_Micro")
  (at 243.84 33.02 0)
  (unit 1)
  (body_style 1)
  (exclude_from_sim no)
  (in_bom yes)
  (on_board yes)
  (in_pos_files yes)
  (dnp no)
  (fields_autoplaced yes)
  (property "Reference" "J1" (at 243.84 20.32 0) (show_name no) (do_not_autoplace no) (effects (font (size 1.27 1.27))))
  (property "Value" "USB_B_Micro" (at 243.84 22.86 0) (show_name no) (do_not_autoplace no) (effects (font (size 1.27 1.27))))
  (property "Footprint" "Connector_USB:USB_Micro-B_Amphenol_10118193-0001LF_Horizontal" (at 247.65 34.29 0) (hide yes) (show_name no) (do_not_autoplace no) (effects (font (size 1.27 1.27))))
  (property "Datasheet" "" (at 247.65 34.29 0) (hide yes) (show_name no) (do_not_autoplace no) (effects (font (size 1.27 1.27))))
  (property "Description" "USB Micro Type B connector" (at 243.84 33.02 0) (hide yes) (show_name no) (do_not_autoplace no) (effects (font (size 1.27 1.27))))
  (pin "3")
  (pin "SH")
  (pin "1")
  (pin "4")
  (pin "5")
  (pin "2"))
 (symbol
  (lib_id "Device:C")
  (at 59.69 33.02 0)
  (unit 1)
  (body_style 1)
  (exclude_from_sim no)
  (in_bom yes)
  (on_board yes)
  (in_pos_files yes)
  (dnp no)
  (fields_autoplaced yes)
  (property "Reference" "C2" (at 63.5 31.7499 0) (show_name no) (do_not_autoplace no) (effects (font (size 1.27 1.27)) (justify left)))
  (property "Value" "22uF" (at 63.5 34.2899 0) (show_name no) (do_not_autoplace no) (effects (font (size 1.27 1.27)) (justify left)))
  (property "Footprint" "Capacitor_SMD:C_0603_1608Metric" (at 60.6552 36.83 0) (hide yes) (show_name no) (do_not_autoplace no) (effects (font (size 1.27 1.27))))
  (property "Datasheet" "" (at 59.69 33.02 0) (hide yes) (show_name no) (do_not_autoplace no) (effects (font (size 1.27 1.27))))
  (property "Description" "Unpolarized capacitor" (at 59.69 33.02 0) (hide yes) (show_name no) (do_not_autoplace no) (effects (font (size 1.27 1.27))))
  (pin "1")
  (pin "2"))
 (symbol
  (lib_id "Device:C")
  (at 34.29 85.09 180)
  (unit 1)
  (body_style 1)
  (exclude_from_sim no)
  (in_bom yes)
  (on_board yes)
  (in_pos_files yes)
  (dnp no)
  (fields_autoplaced yes)
  (property "Reference" "C5" (at 38.1 83.8199 0) (show_name no) (do_not_autoplace no) (effects (font (size 1.27 1.27)) (justify right)))
  (property "Value" "100nF" (at 38.1 86.3599 0) (show_name no) (do_not_autoplace no) (effects (font (size 1.27 1.27)) (justify right)))
  (property "Footprint" "Capacitor_SMD:C_0603_1608Metric" (at 33.3248 81.28 0) (hide yes) (show_name no) (do_not_autoplace no) (effects (font (size 1.27 1.27))))
  (property "Datasheet" "" (at 34.29 85.09 0) (hide yes) (show_name no) (do_not_autoplace no) (effects (font (size 1.27 1.27))))
  (property "Description" "Unpolarized capacitor" (at 34.29 85.09 0) (hide yes) (show_name no) (do_not_autoplace no) (effects (font (size 1.27 1.27))))
  (pin "1")
  (pin "2"))
 (symbol
  (lib_id "Device:C")
  (at 152.4 55.88 90)
  (unit 1)
  (body_style 1)
  (exclude_from_sim no)
  (in_bom yes)
  (on_board yes)
  (in_pos_files yes)
  (dnp no)
  (fields_autoplaced yes)
  (property "Reference" "C4" (at 152.4 48.26 90) (show_name no) (do_not_autoplace no) (effects (font (size 1.27 1.27))))
  (property "Value" "100nF" (at 152.4 50.8 90) (show_name no) (do_not_autoplace no) (effects (font (size 1.27 1.27))))
  (property "Footprint" "Capacitor_SMD:C_0603_1608Metric" (at 156.21 54.9148 0) (hide yes) (show_name no) (do_not_autoplace no) (effects (font (size 1.27 1.27))))
  (property "Datasheet" "" (at 152.4 55.88 0) (hide yes) (show_name no) (do_not_autoplace no) (effects (font (size 1.27 1.27))))
  (property "Description" "Unpolarized capacitor" (at 152.4 55.88 0) (hide yes) (show_name no) (do_not_autoplace no) (effects (font (size 1.27 1.27))))
  (pin "1")
  (pin "2"))
 (symbol
  (lib_id "Device:R")
  (at 34.29 73.66 0)
  (unit 1)
  (body_style 1)
  (exclude_from_sim no)
  (in_bom yes)
  (on_board yes)
  (in_pos_files yes)
  (dnp no)
  (fields_autoplaced yes)
  (property "Reference" "R1" (at 36.83 72.3899 0) (show_name no) (do_not_autoplace no) (effects (font (size 1.27 1.27)) (justify left)))
  (property "Value" "10k" (at 36.83 74.9299 0) (show_name no) (do_not_autoplace no) (effects (font (size 1.27 1.27)) (justify left)))
  (property "Footprint" "Resistor_SMD:R_0603_1608Metric" (at 32.512 73.66 90) (hide yes) (show_name no) (do_not_autoplace no) (effects (font (size 1.27 1.27))))
  (property "Datasheet" "" (at 34.29 73.66 0) (hide yes) (show_name no) (do_not_autoplace no) (effects (font (size 1.27 1.27))))
  (property "Description" "Resistor" (at 34.29 73.66 0) (hide yes) (show_name no) (do_not_autoplace no) (effects (font (size 1.27 1.27))))
  (pin "1")
  (pin "2"))
 (symbol
  (lib_id "Device:C")
  (at 54.61 85.09 180)
  (unit 1)
  (body_style 1)
  (exclude_from_sim no)
  (in_bom yes)
  (on_board yes)
  (in_pos_files yes)
  (dnp no)
  (fields_autoplaced yes)
  (property "Reference" "C6" (at 58.42 83.8199 0) (show_name no) (do_not_autoplace no) (effects (font (size 1.27 1.27)) (justify right)))
  (property "Value" "100nF" (at 58.42 86.3599 0) (show_name no) (do_not_autoplace no) (effects (font (size 1.27 1.27)) (justify right)))
  (property "Footprint" "Capacitor_SMD:C_0603_1608Metric" (at 53.6448 81.28 0) (hide yes) (show_name no) (do_not_autoplace no) (effects (font (size 1.27 1.27))))
  (property "Datasheet" "" (at 54.61 85.09 0) (hide yes) (show_name no) (do_not_autoplace no) (effects (font (size 1.27 1.27))))
  (property "Description" "Unpolarized capacitor" (at 54.61 85.09 0) (hide yes) (show_name no) (do_not_autoplace no) (effects (font (size 1.27 1.27))))
  (pin "1")
  (pin "2"))
 (symbol
  (lib_id "power:GND")
  (at 242.57 45.72 0)
  (unit 1)
  (body_style 1)
  (exclude_from_sim no)
  (in_bom yes)
  (on_board yes)
  (in_pos_files yes)
  (dnp no)
  (fields_autoplaced yes)
  (property "Reference" "#PWR07" (at 242.57 52.07 0) (hide yes) (show_name no) (do_not_autoplace no) (effects (font (size 1.27 1.27))))
  (property "Value" "GND" (at 242.57 50.8 0) (show_name no) (do_not_autoplace no) (effects (font (size 1.27 1.27))))
  (property "Footprint" "" (at 242.57 45.72 0) (hide yes) (show_name no) (do_not_autoplace no) (effects (font (size 1.27 1.27))))
  (property "Datasheet" "" (at 242.57 45.72 0) (hide yes) (show_name no) (do_not_autoplace no) (effects (font (size 1.27 1.27))))
  (property "Description" "Power symbol creates a global label with name \"GND\" , ground" (at 242.57 45.72 0) (hide yes) (show_name no) (do_not_autoplace no) (effects (font (size 1.27 1.27))))
  (pin "1"))
 (symbol
  (lib_id "power:GND")
  (at 34.29 91.44 0)
  (unit 1)
  (body_style 1)
  (exclude_from_sim no)
  (in_bom yes)
  (on_board yes)
  (in_pos_files yes)
  (dnp no)
  (fields_autoplaced yes)
  (property "Reference" "#PWR04" (at 34.29 97.79 0) (hide yes) (show_name no) (do_not_autoplace no) (effects (font (size 1.27 1.27))))
  (property "Value" "GND" (at 34.29 96.52 0) (show_name no) (do_not_autoplace no) (effects (font (size 1.27 1.27))))
  (property "Footprint" "" (at 34.29 91.44 0) (hide yes) (show_name no) (do_not_autoplace no) (effects (font (size 1.27 1.27))))
  (property "Datasheet" "" (at 34.29 91.44 0) (hide yes) (show_name no) (do_not_autoplace no) (effects (font (size 1.27 1.27))))
  (property "Description" "Power symbol creates a global label with name \"GND\" , ground" (at 34.29 91.44 0) (hide yes) (show_name no) (do_not_autoplace no) (effects (font (size 1.27 1.27))))
  (pin "1"))
 (symbol
  (lib_id "power:GND")
  (at 167.64 50.8 0)
  (unit 1)
  (body_style 1)
  (exclude_from_sim no)
  (in_bom yes)
  (on_board yes)
  (in_pos_files yes)
  (dnp no)
  (fields_autoplaced yes)
  (property "Reference" "#PWR02" (at 167.64 57.15 0) (hide yes) (show_name no) (do_not_autoplace no) (effects (font (size 1.27 1.27))))
  (property "Value" "GND" (at 167.64 55.88 0) (show_name no) (do_not_autoplace no) (effects (font (size 1.27 1.27))))
  (property "Footprint" "" (at 167.64 50.8 0) (hide yes) (show_name no) (do_not_autoplace no) (effects (font (size 1.27 1.27))))
  (property "Datasheet" "" (at 167.64 50.8 0) (hide yes) (show_name no) (do_not_autoplace no) (effects (font (size 1.27 1.27))))
  (property "Description" "Power symbol creates a global label with name \"GND\" , ground" (at 167.64 50.8 0) (hide yes) (show_name no) (do_not_autoplace no) (effects (font (size 1.27 1.27))))
  (pin "1"))
 (sheet
  (at 54.61 177.8)
  (size 12.7 12.7)
  (exclude_from_sim no)
  (in_bom yes)
  (on_board yes)
  (dnp no)
  (fields_autoplaced yes)
  (stroke (width 0.1524) (type solid))
  (fill (color 0 0 0 0))
  (property "Sheetname" "Relay_Module" (at 54.61 177.0884 0) (show_name no) (do_not_autoplace no) (effects (font (size 1.27 1.27)) (justify left bottom)))
  (property "Sheetfile" "Relay_Module.kicad_sch" (at 54.61 191.0846 0) (show_name no) (do_not_autoplace no) (effects (font (size 1.27 1.27)) (justify left top))))
 (sheet
  (at 26.67 177.8)
  (size 12.7 12.7)
  (exclude_from_sim no)
  (in_bom yes)
  (on_board yes)
  (dnp no)
  (fields_autoplaced yes)
  (stroke (width 0.1524) (type solid))
  (fill (color 0 0 0 0))
  (property "Sheetname" "Power_Modue" (at 26.67 177.0884 0) (show_name no) (do_not_autoplace no) (effects (font (size 1.27 1.27)) (justify left bottom)))
  (property "Sheetfile" "Power_Modue.kicad_sch" (at 26.67 191.0846 0) (show_name no) (do_not_autoplace no) (effects (font (size 1.27 1.27)) (justify left top))))
 (sheet
  (at 82.55 177.8)
  (size 12.7 12.7)
  (exclude_from_sim no)
  (in_bom yes)
  (on_board yes)
  (dnp no)
  (fields_autoplaced yes)
  (stroke (width 0.1524) (type solid))
  (fill (color 0 0 0 0))
  (property "Sheetname" "AC Dimmer" (at 82.55 177.0884 0) (show_name no) (do_not_autoplace no) (effects (font (size 1.27 1.27)) (justify left bottom)))
  (property "Sheetfile" "AC Dimmer.kicad_sch" (at 82.55 191.0846 0) (show_name no) (do_not_autoplace no) (effects (font (size 1.27 1.27)) (justify left top))))
 (sheet_instances
  (path ""
   (page "1")))
 (embedded_fonts no))
